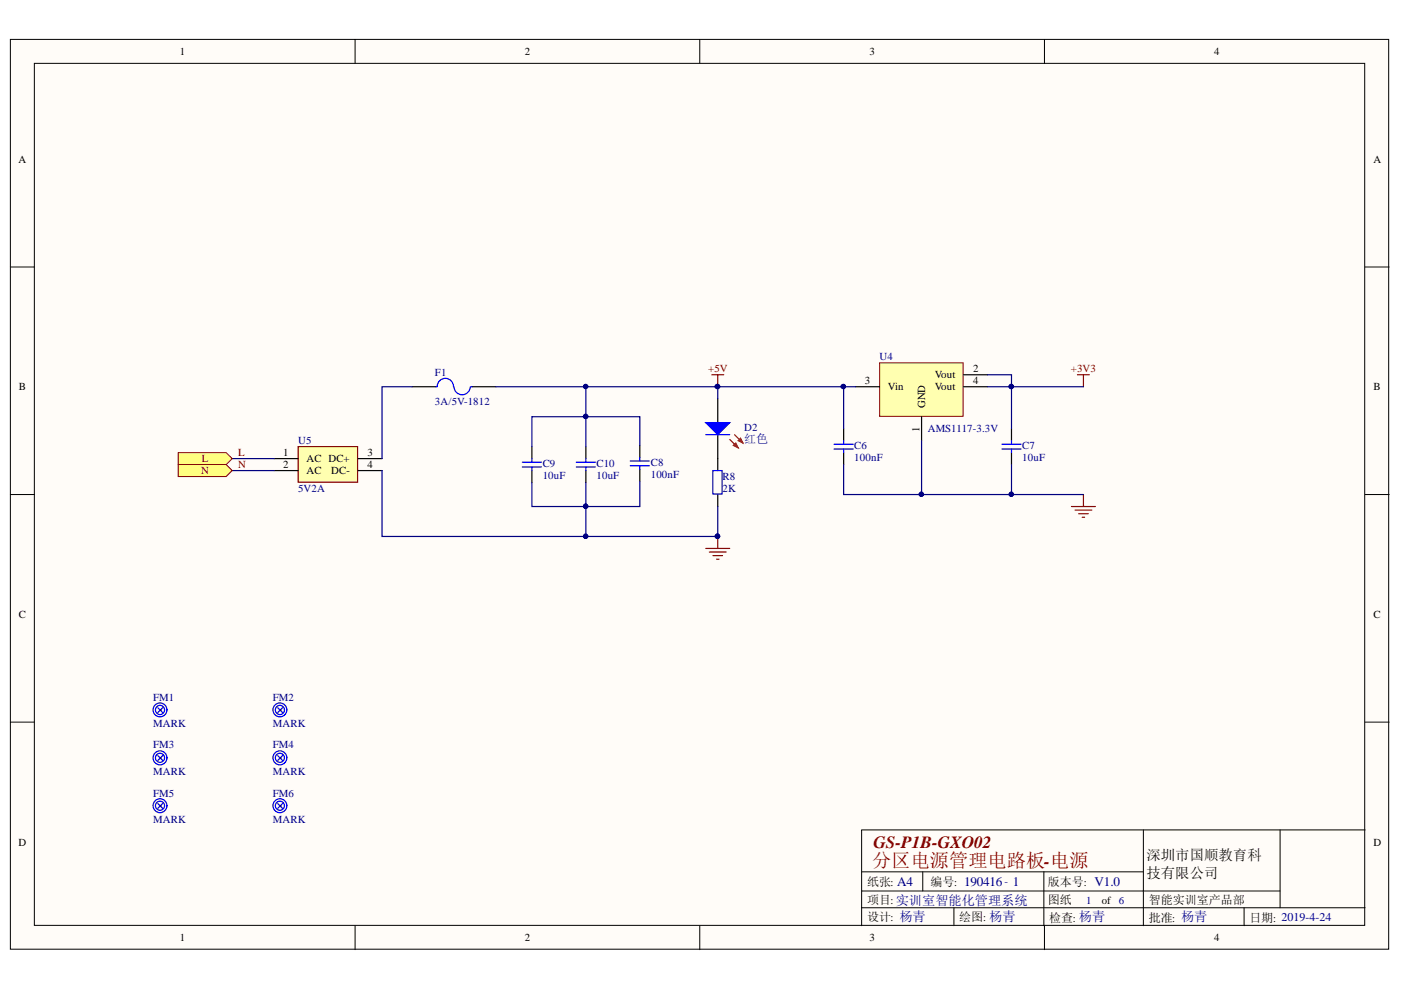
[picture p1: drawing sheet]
<svg xmlns="http://www.w3.org/2000/svg" width="297mm" height="210mm" viewBox="0 0 297 210" stroke-linecap="round" stroke-linejoin="round" font-family="sans-serif">
<g fill="#fffcf8" stroke="#000" stroke-width=".21">
<path d="M2.2 8.4h292.2v192.9h-292.2z"/>
<path d="M7.3 13.4h282v182.8h-282z"/>
</g>
<g fill="none" stroke="#000" stroke-width=".21">
<path d="M75.3 8.4v5M148.4 8.4v5M221.4 8.4v5M2.2 56.6h5.1M289.4 56.6h5.1M2.2 104.9h5.1M289.4 104.9h5.1M2.2 153.1h5.1M289.4 153.1h5.1M242.4 176v20.3M271.4 176v16.5M289.4 176h-106.7v20.3"/>
<path d="M75.3 196.3v5.1M148.4 196.3v5.1M182.7 184.8h59.7M182.7 192.5h106.7M182.7 188.9h88.7M195.6 184.8v4.1M202.3 192.5v3.8M221.3 184.8v11.5M221.4 196.3v5.1M263.8 192.5v3.8"/>
</g>
<g fill="none" stroke="#00f" stroke-width=".25">
<path d="M92.4 82h.3M92.7 81.9a1.73 1.73 0 0 1 1.7-1.7 1.73 1.73 0 0 1 1.8 1.8M96.3 82a1.73 1.73 0 0 0 1.7 1.7 1.73 1.73 0 0 0 1.7-1.7M99.8 82h.3M122.2 98h4M122.2 99h4M124.2 97.2v.8M124.2 99v.8M133.6 97.7h4.1M133.6 98.8h4.1M135.7 97v.7M135.7 98.8v.7"/>
<path d="M151.1 99.8h2v5h-2zM33.5 150.1l1 1M34.5 150.1l-1 1M58.9 150.1l1 1M59.9 150.1l-1 1M33.5 160.2l1 1M33.5 170.4l1 1M34.5 160.2l-1 1M34.5 170.4l-1 1M58.9 160.2l1 1M58.9 170.4l1 1M59.9 160.2l-1 1"/>
<path d="M59.9 170.4l-1 1"/>
<circle cx="33.9" cy="150.5" r=".97"/>
<circle cx="33.9" cy="150.5" r="1.47"/>
<circle cx="59.3" cy="150.5" r=".97"/>
<circle cx="59.3" cy="150.5" r="1.47"/>
<circle cx="33.9" cy="160.7" r="1.48"/>
<circle cx="33.9" cy="160.7" r=".97"/>
<circle cx="33.9" cy="170.8" r=".97"/>
<circle cx="33.9" cy="170.8" r="1.47"/>
<circle cx="59.3" cy="160.7" r="1.48"/>
<circle cx="59.3" cy="160.7" r=".97"/>
<circle cx="59.3" cy="170.8" r=".97"/>
<circle cx="59.3" cy="170.8" r="1.47"/>
</g>
<g fill="none" stroke="#000" stroke-width=".25">
<path d="M87.4 82h5M100.1 82h5.1M124.2 94.7v2.5M124.2 99.8v2.5M135.7 94.4v2.6M135.7 99.5v2.6M152.2 84.5v5.1M152.2 92.2v7.6M152.2 104.9v2.5M34 150.6h.1M59.4 150.6h.1M34 160.7h.1"/>
<path d="M34 170.9h.1M59.4 160.7h.1M59.4 170.9h.1"/>
</g>
<path d="M150.9 79.5h2.5M152.2 79.5v2.5M149.6 116.3h5.1M150.4 117h3.6M151.2 117.8h2M151.9 118.6h.5M152.2 113.7v2.6" fill="none" stroke="#800000" stroke-width=".25"/>
<g fill="#000080" stroke="#000080" stroke-width=".21">
<circle cx="152.1" cy="81.9" r=".46"/>
<circle cx="152.1" cy="113.7" r=".47"/>
</g>
<path d="M149.6 89.6h5.1l-2.5 2.6z" fill="#00f"/>
<path d="M149.6 89.6h5.1l-2.5 2.6z" fill="none" stroke="#00f" stroke-width=".25"/>
<path d="M154.7 93.2l1.8 1.8M155.7 92.2l1.8 1.7" fill="none" stroke="#f00" stroke-width=".25"/>
<path d="M155.5 94.4l.5-.5 .5 1.1z" fill="#f00"/>
<path d="M155.5 94.4l.5-.5 .5 1.1z" fill="none" stroke="#f00" stroke-width=".25"/>
<path d="M156.5 93.4l.5-.5 .5 1z" fill="#f00"/>
<path d="M156.5 93.4l.5-.5 .5 1z" fill="none" stroke="#f00" stroke-width=".25"/>
<path d="M149.6 92.2h5.1M176.8 94.2h4.1M176.8 95.2h4.1M178.9 93.4v.8M178.9 95.2v.8M212.4 94.2h4.1M212.4 95.2h4.1M214.5 93.4v.8M214.5 95.2v.8" fill="none" stroke="#00f" stroke-width=".25"/>
<path d="M178.9 90.9v2.5M178.9 96v2.5M214.5 90.9v2.5M214.5 96v2.5" fill="none" stroke="#000" stroke-width=".25"/>
<path d="M228.4 79.5h2.6M229.7 79.5v2.5" fill="none" stroke="#800000" stroke-width=".25"/>
<path d="M186.5 76.9h17.7v11.4h-17.7z" fill="#ffffb0" stroke="#800000" stroke-width=".21"/>
<path d="M204.3 79.5h5.1M112.8 94.7v2.5M112.8 99.8v2.5M181.4 82h5.1M195.4 88.3v5.1M204.3 82h5.1" fill="none" stroke="#000" stroke-width=".25"/>
<path d="M110.7 98h4.1M110.7 99h4.1M112.8 97.2v.8M112.8 99v.8" fill="none" stroke="#00f" stroke-width=".25"/>
<path d="M63.2 94.7h12.6v7.5h-12.6z" fill="#ffffb0" stroke="#800000" stroke-width=".25"/>
<path d="M58.1 97.2h5.1M58.1 99.8h5.1M75.9 97.2h5.1M75.9 99.8h5.1" fill="none" stroke="#000" stroke-width=".25"/>
<path d="M227.2 107.4h5.1M227.9 108.2h3.6M228.7 108.9h2M229.5 109.7h.5M229.7 104.9v2.5" fill="none" stroke="#800000" stroke-width=".25"/>
<g fill="none" stroke="#000080" stroke-width=".25">
<path d="M209.4 79.5h5.1v2.5h-5.1M49.2 99.8h8.9M49.2 97.2h8.9M81 99.8v13.9h71.2v-6.3M87.4 82h-6.4v15.2M124.2 82v12.7M135.7 94.4v-6.1h-22.9v6.4M152.2 82h29.2M178.9 98.5v6.4h50.8M178.9 82v8.9M195.4 93.4v11.5M214.5 98.5v6.4"/>
<path d="M229.7 82h-15.2v8.9M124.2 102.3v11.4M135.7 102.1v5.3h-22.9v-5.1"/>
</g>
<g fill="#000080" stroke="#000080" stroke-width=".21">
<circle cx="214.4" cy="81.9" r=".46"/>
<circle cx="195.3" cy="104.8" r=".46"/>
<circle cx="178.8" cy="81.9" r=".46"/>
<circle cx="152.1" cy="81.9" r=".46"/>
<circle cx="124.2" cy="113.7" r=".46"/>
<circle cx="152.1" cy="113.7" r=".47"/>
<circle cx="124.2" cy="88.3" r=".46"/>
<circle cx="124.2" cy="107.3" r=".46"/>
<circle cx="124.2" cy="81.9" r=".46"/>
<circle cx="214.4" cy="104.8" r=".46"/>
</g>
<g fill="#ffff80" stroke="#800000" stroke-width=".21">
<path d="M37.8 96h10.2l1.2 1.2-1.2 1.3h-10.2z" fill-rule="evenodd"/>
<path d="M37.8 98.5h10.2l1.2 1.3-1.2 1.2h-10.2z" fill-rule="evenodd"/>
</g>
<path d="M105.2 82h47v2.5" fill="none" stroke="#000080" stroke-width=".25"/>
<g fill="#000080" stroke="#000080" stroke-width=".21">
<circle cx="124.2" cy="81.9" r=".46"/>
<circle cx="152.1" cy="81.9" r=".46"/>
</g>
<text font-size="4.1" fill="#800000" x="184.9" y="183.8">分区电源管理电路板-电源</text>
<text font-size="3.6" fill="#800000" x="185.2" y="179.7">GS-P1B-GXO02</text>
<g font-size="3">
<text x="243.1" y="182.3">深圳市国顺教育科</text>
<text x="243.1" y="186.1">技有限公司</text>
</g>
<text font-size="2.5" fill="#000080" x="157.8" y="93.9">红色</text>
<g font-size="2.5">
<text x="183.8" y="187.8">纸张: A4</text>
<text x="183.8" y="191.6">项目:实训室智能化管理系统</text>
<text x="197.3" y="187.8">编号: 190416- 1</text>
<text x="222.2" y="187.8">版本号: V1.0</text>
<text x="222.2" y="191.6">图纸</text>
<text x="243.6" y="191.6">智能实训室产品部</text>
<text x="183.8" y="195.2">设计: 杨青</text>
<text x="203.4" y="195.2">绘图: 杨青</text>
<text x="222.4" y="195.4">检查: 杨青</text>
<text x="243.6" y="195.4">批准: 杨青</text>
<text x="264.9" y="195.4">日期: 2019-4-24</text>
</g>
<g font-size="2.3">
<text x="38.2" y="11.7">1</text>
<text x="111.2" y="11.7">2</text>
<text x="184.3" y="11.7">3</text>
<text x="257.4" y="11.7">4</text>
<text x="3.9" y="34.5">A</text>
<text x="291.2" y="34.5">A</text>
<text x="4" y="82.8">B</text>
<text x="183.3" y="81.5">3</text>
<text x="188.2" y="82.8">Vin</text>
<text x="198.2" y="80.2">Vout</text>
<text x="198.2" y="82.8">Vout</text>
<text x="206.3" y="79">2</text>
<text x="206.3" y="81.5">4</text>
<text x="291.2" y="82.8">B</text>
<text x="196.2" y="86.6" transform="rotate(-90 196.2 86.6)">GND</text>
<text x="194.9" y="91.5" transform="rotate(-90 194.9 91.5)">1</text>
<text x="60.1" y="96.7">1</text>
<text x="60.1" y="99.2">2</text>
<text x="65" y="98">AC DC+</text>
<text x="65" y="100.5">AC</text>
<text x="70.2" y="100.5">DC-</text>
<text x="77.9" y="96.7">3</text>
<text x="77.9" y="99.2">4</text>
<text x="4" y="131">C</text>
<text x="291.2" y="131">C</text>
<text x="3.9" y="179.3">D</text>
<text x="291.2" y="179.3">D</text>
<text x="233.6" y="191.6">of 6</text>
<text x="38.2" y="199.6">1</text>
<text x="111.2" y="199.6">2</text>
<text x="184.3" y="199.6">3</text>
<text x="257.4" y="199.6">4</text>
</g>
<g font-size="2.3" fill="#000080">
<text x="186.5" y="76.4">U4</text>
<text x="92.2" y="79.7">F1</text>
<text x="92.2" y="85.8">3A/5V-1812</text>
<text x="63.2" y="94.2">U5</text>
<text x="157.8" y="91.4">D2</text>
<text x="181.1" y="95.2">C6</text>
<text x="196.7" y="91.6">AMS1117-3.3V</text>
<text x="216.7" y="95.2">C7</text>
<text x="115.1" y="99">C9</text>
<text x="115.1" y="101.5">10uF</text>
<text x="126.5" y="99">C10</text>
<text x="126.5" y="101.5">10uF</text>
<text x="138" y="98.7">C8</text>
<text x="138" y="101.3">100nF</text>
<text x="153.2" y="101.8">R8</text>
<text x="181.1" y="97.7">100nF</text>
<text x="216.7" y="97.7">10uF</text>
<text x="63.2" y="104.4">5V2A</text>
<text x="153.2" y="104.4">2K</text>
<text x="32.5" y="148.5">FM1</text>
<text x="57.9" y="148.5">FM2</text>
<text x="32.5" y="154.1">MARK</text>
<text x="57.9" y="154.1">MARK</text>
<text x="32.5" y="158.7">FM3</text>
<text x="57.9" y="158.7">FM4</text>
<text x="32.5" y="164.3">MARK</text>
<text x="57.9" y="164.3">MARK</text>
<text x="32.5" y="168.9">FM5</text>
<text x="57.9" y="168.9">FM6</text>
<text x="32.5" y="174.5">MARK</text>
<text x="57.9" y="174.5">MARK</text>
<text x="230.3" y="191.6">1</text>
</g>
<g font-size="2.3" fill="#800000">
<text x="150.2" y="79">+5V</text>
<text x="227.1" y="79">+3V3</text>
<text x="42.6" y="100.5">N</text>
<text x="42.8" y="98">L</text>
<text x="50.5" y="96.7">L</text>
<text x="50.5" y="99.2">N</text>
</g>
</svg>
